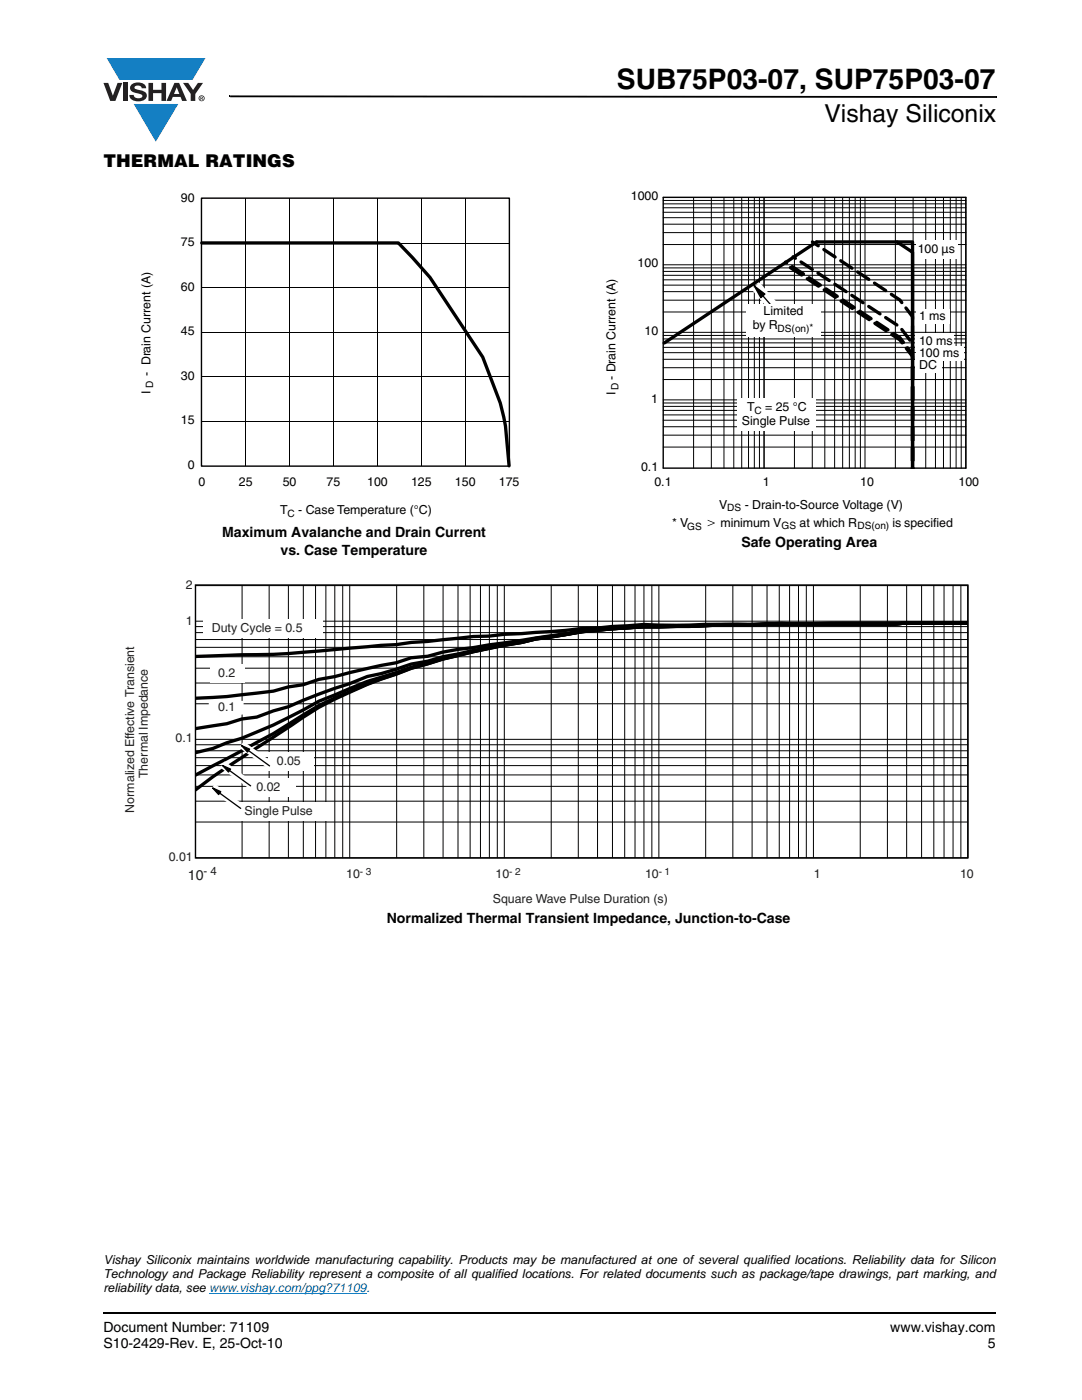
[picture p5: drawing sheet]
<svg xmlns="http://www.w3.org/2000/svg" width="216mm" height="279mm" viewBox="0 0 216 279" stroke-linecap="round" stroke-linejoin="round" font-family="sans-serif">
<path d="M20.5 261.8h.1v.4h-.1z" fill="#000"/>
<path d="M20.6 262h178.2" fill="none" stroke="#000" stroke-width=".36"/>
<path d="M20.6 11.6h20.4v16.7h-20.4z" fill="#fff"/>
<g fill="#147fc3">
<path d="M21.3 11.6h19.7l-2.6 4.3h-1.1h-13.5z"/>
<path d="M26.7 20.8h8.9l-4.5 7.5z"/>
</g>
<g fill="#231f20">
<path d="M20.6 16.5h1l.9 2.6 1-2.6h.9l-1.4 3.6h-1z"/>
<path d="M24.6 16.5h.9v3.6h-.9z"/>
<path d="M26.3 16.8a2.1 2.1 0 0 1 2.8 .4l.1 .4h-.9a.79 .79 0 0 0-.7-.5 .79 .79 0 0 0-.8 .4l.3 .3 1 .2a1.08 1.08 0 0 1 1.2 1 1.08 1.08 0 0 1-1.1 1.2 1.73 1.73 0 0 1-2.4-1.3h.9a.96 .96 0 0 0 .8 .7 .96 .96 0 0 0 .9-.4 1.31 1.31 0 0 0-1.2-.6 1.03 1.03 0 0 1-1.1-.6 1.03 1.03 0 0 1 .2-1.2z"/>
<path d="M29.6 16.5h.9v1.4h1.7v-1.4h.9v3.6h-.9v-1.5h-1.7v1.5h-.9z"/>
<path d="M36.5 16.5h1.1l.9 1.5 1-1.5h1l-1.5 2.3v1.3h-.9v-1.4z"/>
<path d="M35.3 17.4l.5 1.4h-1.1zM34.8 16.5l-1.6 3.6h1l.3-.8h1.5l.3 .8h1l-1.6-3.6z"/>
<path d="M39.8 19.6a.46 .46 0 0 1 .9 0 .46 .46 0 0 1-.9 0zM39.6 19.6a.6 .6 0 0 0 1.2 0 .6 .6 0 0 0-1.2 0z"/>
<path d="M40.1 19.4h.2v.1l-.2 .1zM40 19.3v.6h.1v-.2l.4 .2-.2-.2 .2-.2-.1-.2z"/>
</g>
<path d="M45.7 19.1h.2v.3h-.2zM45.9 19.1l152.9 .1v.3l-152.9-.1zM198.8 19.2h.1v.3h-.1z" fill="#000"/>
<path d="M41.7 258.1h31.4" fill="none" stroke="#007ec4" stroke-width=".2"/>
<path d="M27.9 38.1h75.8v65.5h-75.8z" fill="#fff"/>
<path d="M49 39.6v53.4M57.8 39.6v53.4M66.6 39.6v53.4M75.3 39.6v53.4M84.1 39.6v53.4M92.8 39.6v53.4M40.3 57.4h61.3M40.3 48.5h61.3M40.3 75.2h61.3M40.3 66.3h61.3M40.3 84.1h61.3" fill="none" stroke="#000" stroke-width=".2"/>
<path d="M40.3 48.5h39.2l6.3 6.9 10.5 15.9 3.5 9.1 .7 2.8 .4 1.8 .7 8" fill="none" stroke="#000" stroke-width=".66"/>
<path d="M40.2 39.5h61.4v53.5h-61.4z" fill="none" stroke="#000" stroke-width=".28"/>
<path d="M120.7 37.9h74.7v68.3h-74.7z" fill="#fff"/>
<g fill="none" stroke="#000" stroke-width=".2">
<path d="M138.4 39.4v54M141.9 39.4v54M144.5 39.4v54M146.4 39.4v54M148 39.4v54M149.4 39.4v54M150.5 39.4v54M151.5 39.4v54M152.5 39.4v54M158.5 39.4v54M162.1 39.4v54M164.6 39.4v54"/>
<path d="M166.5 39.4v54M168.1 39.4v54M169.5 39.4v54M170.6 39.4v54M171.7 39.4v54M172.6 39.4v54M178.7 39.4v54M182.2 39.4v54M184.7 39.4v54M186.7 39.4v54M188.3 39.4v54M189.6 39.4v54"/>
<path d="M190.8 39.4v54M191.8 39.4v54M192.7 39.4v54M132.3 59.9h60.4M132.3 58.2h60.4M132.3 56.9h60.4M132.3 55.8h60.4M132.3 54.9h60.4M132.3 54.2h60.4M132.3 53.5h60.4M132.3 52.8h60.4M132.3 48.8h60.4"/>
<path d="M132.3 46.4h60.4M132.3 44.7h60.4M132.3 43.4h60.4M132.3 42.4h60.4M132.3 41.5h60.4M132.3 40.7h60.4M132.3 40h60.4M132.3 62.3h60.4M132.3 66.3h60.4"/>
</g>
<path d="M192.7 39.4v54M192.7 39.4h-60.4v54M132.3 93.4h60.4" fill="none" stroke="#000" stroke-width=".28"/>
<g fill="#fff">
<path d="M182.7 61.7h6.7v2.9h-6.7z"/>
<path d="M182.8 47.9h8.3v3.8h-8.3z"/>
</g>
<g fill="none" stroke="#000" stroke-width=".2">
<path d="M132.3 79.8h60.4M132.3 75.7h60.4M132.3 73.4h60.4M132.3 71.7h60.4M132.3 70.4h60.4M132.3 69.3h60.4M132.3 68.4h60.4M132.3 67.6h60.4M132.3 66.9h60.4M132.3 89.2h60.4M132.3 86.8h60.4M132.3 85.2h60.4"/>
<path d="M132.3 83.9h60.4M132.3 82.8h60.4M132.3 81.9h60.4M132.3 81.1h60.4M132.3 80.4h60.4"/>
</g>
<path d="M147 79.5h15.7v6.4h-15.7z" fill="#fff"/>
<path d="M150 57.8l1.6-1.4 6.8 7.8-1.7 1.4z" fill="#fff"/>
<path d="M150.5 57.1l2.1 1.6-.8 .7z" fill="#000"/>
<path d="M150.5 57.1l2.1 1.6-.8 .7zM152.1 59l5.3 6" fill="none" stroke="#000" stroke-width=".26"/>
<g fill="#fff">
<path d="M182.7 69.1h9.6v2.9h-9.6z"/>
<path d="M182.7 70.4h5.3v3.9h-5.3z"/>
<path d="M182.7 66.5h7.7v3.6h-7.7z"/>
<path d="M148.9 60.8h14.9v6.4h-14.9z"/>
</g>
<path d="M141.2 103.7l1.4 .6v.1l-1.4 .6v-.1l1.2-.5-1.2-.5z" fill="#000"/>
<path d="M179 48.3l3.1 2v43.3v-45.3h-19.2l-30.4 20.2" fill="none" stroke="#000" stroke-width=".66"/>
<path d="M182.1 93.6v-30.4l-2.6-3.3-17.4-11.6M182.1 93.6v-25l-2.6-3.4-21.2-14M182.1 93.6v-22.9l-2.6-3.3-22.8-15.1M182.1 93.6v-22.5l-2.6-3.3-22.7-15" fill="none" stroke="#000" stroke-width=".66" stroke-dasharray="2.7 1.3"/>
<path d="M24.6 115.4h169.7v65.4h-169.7z" fill="#fff"/>
<path d="M193.1 124.3h-24.6l-27.8 .3a109.8 109.8 0 0 1-12.3 0l-9.3 .8h-2.9l-3.3 .4-8.8 .7a432.9 432.9 0 0 0-25 2.2l-3 .1a346.9 346.9 0 0 1-33.6 2.1l-3.5 .1M193.1 124.3h-12.3l-3 .3h-18.6l-3.2-.2-18.3 .6-9.3-.1-3.2 .3a74.7 74.7 0 0 0-12.3 1.3l-21.6 3.1-3 .6-2.9 .8-3.4 .3-2.9 1a128.7 128.7 0 0 0-12.3 2.7l-3.2 .6-3.1 1.1-3 .4-3 .8-3.3 .4a103 103 0 0 1-12.2 1.1M193.1 124.3h-12.3l-3 .3h-24.9l-3 .1a137.9 137.9 0 0 0-13.7 .3 143.9 143.9 0 0 0-26.3 2l-3 .4-2.8 .7-9.7 1.7-6.1 1.3-2.9 .9-3.4 .5-5.9 1.9-2.8 .6-3.5 1.4a100.3 100.3 0 0 0-12.3 4.7l-3 .8-3.3 1.2-3 .4-2.9 .9-6.3 1M193.1 124.3h-12.3l-3 .3h-24.9l-17.2 .4a134.8 134.8 0 0 0-22.8 1.6l-6 .9-2.8 .7a166.4 166.4 0 0 0-22.1 5l-2.9 1a67.3 67.3 0 0 0-12.3 4.5l-3.2 1.3a85.7 85.7 0 0 1-18.3 8.2l-2.8 1.2-3.5 .8M193.1 124.3h-12.3l-3 .3h-24.9l-18 .4a131.5 131.5 0 0 0-25 2.1l-3 .4-2.8 .7a166.5 166.5 0 0 0-22.1 5.1l-2.9 1.2a97.6 97.6 0 0 0-15.5 6.3l-3.1 1.9a112.6 112.6 0 0 1-12.3 7.1l-9.2 4.9M193.1 124.3h-12.3l-3 .3h-24.9l-18 .4a129.3 129.3 0 0 0-25 2.2l-3 .3-2.8 .7-3.5 .6a137.8 137.8 0 0 0-24.5 6.7 74.5 74.5 0 0 0-18.1 9.4l-6.5 4.2a167.2 167.2 0 0 0-12.5 8.6" fill="none" stroke="#000" stroke-width=".66"/>
<g fill="none" stroke="#000" stroke-width=".2">
<path d="M39.1 116.9h154M48.3 116.9v54.3M53.7 116.9v54.3M57.5 116.9v54.3M60.5 116.9v54.3M63 116.9v54.3M65 116.9v54.3M66.8 116.9v54.3M68.4 116.9v54.3M69.8 116.9v54.3M79.1 116.9v54.3M84.6 116.9v54.3"/>
<path d="M88.4 116.9v54.3M91.4 116.9v54.3M93.8 116.9v54.3M95.9 116.9v54.3M97.6 116.9v54.3M99.2 116.9v54.3M100.6 116.9v54.3M110 116.9v54.3M115.4 116.9v54.3M119.2 116.9v54.3M122.2 116.9v54.3M124.7 116.9v54.3"/>
<path d="M126.7 116.9v54.3M128.5 116.9v54.3M130.1 116.9v54.3M131.5 116.9v54.3M140.8 116.9v54.3M146.2 116.9v54.3M150.1 116.9v54.3M153.1 116.9v54.3M155.5 116.9v54.3M157.6 116.9v54.3M159.3 116.9v54.3M160.9 116.9v54.3"/>
<path d="M162.3 116.9v54.3M171.7 116.9v54.3M177.1 116.9v54.3M180.9 116.9v54.3M183.9 116.9v54.3M186.3 116.9v54.3M188.4 116.9v54.3M190.2 116.9v54.3M191.7 116.9v54.3M193.2 116.9v54.3M39.1 127.6h154M39.1 126.3h154"/>
<path d="M39.1 129.2h154M39.1 136.3h154M39.1 133.4h154M39.1 131.1h154M39.1 125.1h154M39.1 124h154M39.1 147.6h154M39.1 159.9h154M39.1 156.9h154M39.1 154.7h154M39.1 152.8h154M39.1 151.2h154"/>
<path d="M39.1 149.8h154M39.1 148.6h154M39.1 140.5h154M39.1 164.1h154M39.1 171.2h154"/>
</g>
<g fill="#fff">
<path d="M41.8 132.6h7v3.7h-7z"/>
<path d="M53.5 150.2h9.2v3.7h-9.2z"/>
<path d="M49.5 155.3h9.5v3.7h-9.5z"/>
<path d="M47.1 160h19v3.8h-19z"/>
<path d="M40.6 123.5h23.8v3.8h-23.8z"/>
</g>
<g fill="#fff">
<path d="M41.7 139.9h6.9v2.7l-6.9 1z"/>
<path d="M44.8 152l6 4.3-.9 1.2-6-4.3z"/>
</g>
<path d="M44.4 152.8l1.6 .7-.4 .6z" fill="#000"/>
<path d="M44.4 152.8l1.6 .7-.4 .6zM45.7 153.7l4.3 3.1" fill="none" stroke="#000" stroke-width=".26"/>
<path d="M48.6 148l6 4.3-.9 1.3-6-4.4z" fill="#fff"/>
<path d="M48.2 148.8l1.6 .7-.4 .6z" fill="#000"/>
<path d="M48.2 148.8l1.6 .7-.4 .6zM49.5 149.8l4.3 3.1" fill="none" stroke="#000" stroke-width=".26"/>
<path d="M42.9 156.5l6 4.3-.9 1.2-6-4.3z" fill="#fff"/>
<path d="M42.4 157.3l1.6 .7-.4 .6z" fill="#000"/>
<path d="M42.4 157.3l1.6 .7-.4 .6zM43.8 158.2l4.2 3.1" fill="none" stroke="#000" stroke-width=".26"/>
<path d="M39 116.8h154.1v54.4h-154.1z" fill="none" stroke="#000" stroke-width=".28"/>
<text font-size="5.6" x="123.1" y="17.7">SUB75P03-07, SUP75P03-07</text>
<text font-size="4.9" x="164.5" y="24.3">Vishay Siliconix</text>
<text font-size="3.5" x="20.6" y="33.3">THERMAL RATINGS</text>
<g font-size="2.8">
<text x="44.3" y="107.2">Maximum Avalanche and Drain Current</text>
<text x="56" y="110.7">vs. Case Temperature</text>
<text x="147.9" y="109.2">Safe Operating Area</text>
<text x="77.2" y="184.3">Normalized Thermal Transient Impedance, Junction-to-Case</text>
<text x="20.6" y="265.9">Document Number: 71109</text>
<text x="20.6" y="269.1">S10-2429-Rev. E, 25-Oct-10</text>
<text x="177.7" y="265.9">www.vishay.com</text>
<text x="197.1" y="269.1">5</text>
</g>
<text font-size="2.8" fill="#231f20" x="37.5" y="175.6">10</text>
<g font-size="2.5">
<text x="36.1" y="40.2">90</text>
<text x="125.9" y="40">1000</text>
<text x="36.1" y="49.1">75</text>
<text x="127.2" y="53.3">100</text>
<text x="183.1" y="50.5">100 µs</text>
<text x="36.1" y="58">60</text>
<text x="150.2" y="65.7">by R</text>
<text x="152.4" y="62.9">Limited</text>
<text x="183.4" y="63.9">1 ms</text>
<text x="36.1" y="66.9">45</text>
<text x="128.6" y="66.9">10</text>
<text x="183.4" y="68.9">10 ms</text>
<text x="183.4" y="71.3">100 ms</text>
<text x="30" y="75" transform="rotate(-90 30 75)">- Drain Current (A)</text>
<text x="36.1" y="75.8">30</text>
<text x="122.8" y="75.8" transform="rotate(-90 122.8 75.8)">- Drain Current (A)</text>
<text x="183.4" y="73.6">DC</text>
<text x="30" y="78.6" transform="rotate(-90 30 78.6)">I</text>
<text x="122.8" y="78.8" transform="rotate(-90 122.8 78.8)">I</text>
<text x="130" y="80.4">1</text>
<text x="149.1" y="82">T</text>
<text x="152.7" y="82">= 25 °C</text>
<text x="36.1" y="84.7">15</text>
<text x="148" y="84.8">Single Pulse</text>
<text x="37.5" y="93.6">0</text>
<text x="127.9" y="94">0.1</text>
<text x="39.6" y="96.9">0</text>
<text x="47.7" y="96.9">25</text>
<text x="56.4" y="96.9">50</text>
<text x="65.2" y="96.9">75</text>
<text x="73.3" y="96.9">100</text>
<text x="82" y="96.9">125</text>
<text x="90.8" y="96.9">150</text>
<text x="99.5" y="96.9">175</text>
<text x="130.6" y="97">0.1</text>
<text x="143.5" y="101.6">V</text>
<text x="148.6" y="101.6">- Drain-to-Source Voltage (V)</text>
<text x="152.2" y="97">1</text>
<text x="171.6" y="97">10</text>
<text x="191.3" y="97">100</text>
<text x="55.9" y="102.6">T</text>
<text x="59.5" y="102.6">- Case Temperature (°C)</text>
<text x="134.1" y="105.1">* V</text>
<text x="143.8" y="105.1">minimum V</text>
<text x="159.6" y="105.1">at which R</text>
<text x="178.1" y="105.1">is specified</text>
<text x="20.6" y="255">Technology and Package Reliability represent a composite of all qualified locations. For related documents such as package/tape drawings, part marking, and</text>
<text x="20.6" y="252.2">Vishay Siliconix maintains worldwide manufacturing capability. Products may be manufactured at one of several qualified locations. Reliability data for Silicon</text>
<text x="20.6" y="257.8">reliability data, see www.vishay.com/ppg?71109.</text>
</g>
<g font-size="2.5" fill="#231f20">
<text x="37.1" y="117.5">2</text>
<text x="37.1" y="124.7">1</text>
<text x="42.3" y="126.1">Duty Cycle = 0.5</text>
<text x="43.5" y="135.1">0.2</text>
<text x="43.5" y="141.9">0.1</text>
<text x="35" y="148">0.1</text>
<text x="29.5" y="155.3" transform="rotate(-90 29.5 155.3)">Thermal Impedance</text>
<text x="55.2" y="152.7">0.05</text>
<text x="51.2" y="157.8">0.02</text>
<text x="26.7" y="162.2" transform="rotate(-90 26.7 162.2)">Normalized Effective Transient</text>
<text x="48.8" y="162.6">Single Pulse</text>
<text x="33.7" y="171.7">0.01</text>
<text x="69.1" y="175.3">10</text>
<text x="98.9" y="175.3">10</text>
<text x="128.7" y="175.3">10</text>
<text x="162.4" y="175.3">1</text>
<text x="191.6" y="175.3">10</text>
<text x="98.3" y="180.3">Square Wave Pulse Duration (s)</text>
</g>
<text font-size="2.3" fill="#231f20" x="40.6" y="174.7">- 4</text>
<g font-size="2">
<text x="155.2" y="66.3">DS(on)*</text>
<text x="30.6" y="77.5" transform="rotate(-90 30.6 77.5)">D</text>
<text x="123.4" y="77.9" transform="rotate(-90 123.4 77.9)">D</text>
<text x="150.6" y="82.5">C</text>
<text x="57.4" y="103.1">C</text>
<text x="137.1" y="105.7">GS</text>
<text x="145.1" y="102.1">DS</text>
<text x="155.9" y="105.6">GS</text>
<text x="171.1" y="105.6">DS(on)</text>
</g>
<g font-size="2" fill="#231f20">
<text x="71.8" y="174.6">- 3</text>
<text x="101.6" y="174.6">- 2</text>
<text x="131.4" y="174.6">- 1</text>
</g>
</svg>
